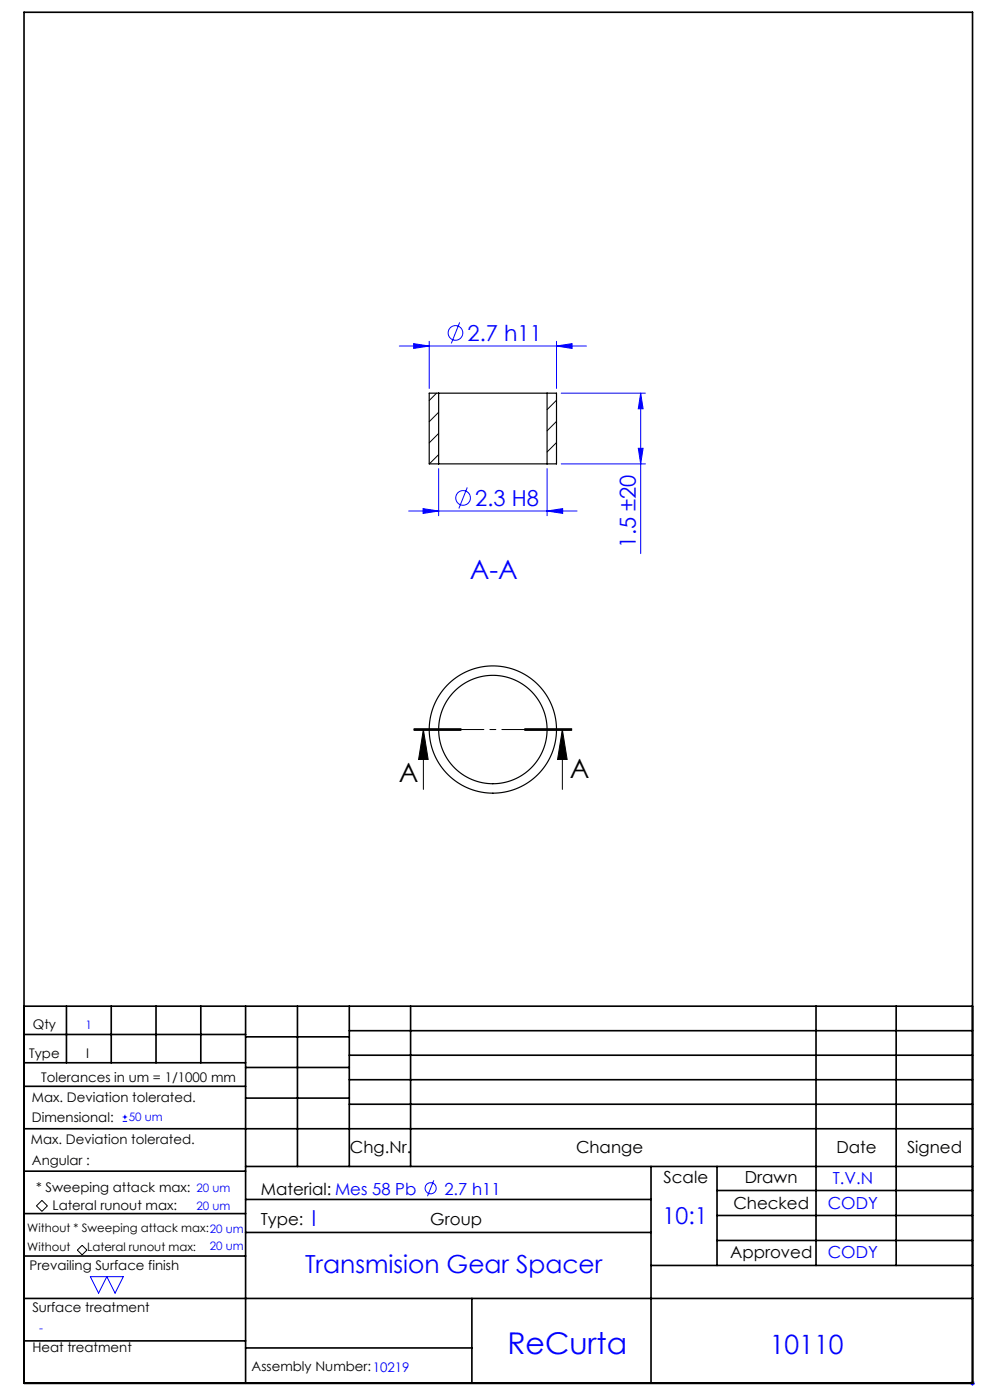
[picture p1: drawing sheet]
<svg xmlns="http://www.w3.org/2000/svg" width="210mm" height="297mm" viewBox="0 0 210 297" stroke-linecap="round" stroke-linejoin="round" font-family="sans-serif">
<g fill="none" stroke="#00f" stroke-width=".21">
<path d="M84.7 73.4h39.7M87.7 72.9l3.3 .5-3.3 .5zM91 72.4v10M97.5 68.4l-1.8 4.5M118 73.4l3.3-.5v1zM118 72.4v10M93 99.4v10M116 99.4v10M119 98.4h17.9M119 83.4h17.9M135.4 95.1h1l-.5 3.3zM135.9 83.4l.5 3.3h-1z"/>
<path d="M135.9 83.4v34M86.7 108.4h35.7M89.7 107.9l3.3 .5-3.3 .5zM99.1 103.4l-1.8 4.5M116 108.4l3.3-.5v1zM26 237.9h1M26 237h1M26.5 236.5v.9M92 250.4l-1.3 3.4M19.2 270.8h7l-1.8 3.5-1.7-3.5-1.8 3.5zM205.8 293.5h1M205.9 293.1l.7 .7"/>
<path d="M206.3 293v1M206.6 293.1l-.7 .7"/>
<circle cx="96.6" cy="70.6" r="1.56"/>
<circle cx="98.2" cy="105.6" r="1.56"/>
<circle cx="91.4" cy="252.1" r="1.18"/>
</g>
<path d="M87.8 154.9h10zM87.8 154.8h10M87.8 154.6h10M89.8 154.8l1 6.3h-2zM89.8 154.8v12.7M111.3 154.8h10M111.3 154.6h10M111.3 154.9h10M119.3 154.8l1 6.3h-2zM119.3 154.8v12.7M8.9 254.7l1.2 1.1-1.2 1.2-1.2-1.2zM16.4 265.2l1-1 1 1-1 1z" fill="none" stroke="#000" stroke-width=".21"/>
<path d="M121.3 154.8h-33.5" fill="none" stroke="#000" stroke-width=".21" stroke-dasharray="6.3 1.3 1.3 1.3" stroke-dashoffset="1.7"/>
<g fill="none" stroke="#000" stroke-width=".35">
<path d="M5.1 2.6h201.2v290.9h-201.2zM5.1 213.5h201.2M5.1 219.5h47M14.1 213.5v12M23.6 213.5v12M33.1 213.5v12M42.6 213.5v12M52.1 213.5v80M52.1 220h22M63.1 213.5v34M74.1 218.7h132.2M74.1 213.5v34"/>
<path d="M87.1 213.5v34M173.1 213.5v55M190.1 213.5v55M5.1 239.5h201.2M5.1 230.5h47M5.1 225.5h47M52.1 226.5h22M52.1 233h22M74.1 223.9h132.2M74.1 229.1h132.2M74.1 234.3h132.2M5.1 257.5h47"/>
<path d="M5.1 248.5h47M52.1 247.5h154.2M52.1 254.5h86M138.1 247.5v46M152.1 247.5v21M152.1 252.6h54.2M152.1 257.9h54.2M5.1 275.5h201.2M5.1 266.5h47M52.1 261.5h86M100.1 275.5v18M138.1 268.5h68.2"/>
<path d="M152.1 263.2h54.2M5.1 284.5h47M52.1 286h48"/>
</g>
<path d="M119.3 154.8l1 6.3h-2zM89.8 154.8l1 6.3h-2z" fill="#000"/>
<g fill="#00f">
<path d="M87.7 72.9l3.3 .5-3.3 .5zM118 73.4l3.3-.5v1zM89.7 107.9l3.3 .5-3.3 .5zM116 108.4l3.3-.5v1z"/>
<path d="M135.4 95.1h1l-.5 3.3zM135.9 83.4l.5 3.3h-1z"/>
</g>
<g fill="none" stroke="#000" stroke-width=".25">
<path d="M93 98.4h23M93 83.4h23M93 83.4h-2v15h2M93 83.4v15M116 83.4h2v15h-2M116 83.4v15"/>
<circle cx="104.5" cy="154.8" r="13.5"/>
<circle cx="104.5" cy="154.8" r="11.5"/>
</g>
<path d="M92.6 83.4l-1.6 1.6M93 87.5l-2 2M93 91.9l-2 2M93 96.4l-1.9 2M118 84.9l-2 2M118 89.4l-2 2M118 93.9l-2 2M118 98.4h.1" fill="none" stroke="#000" stroke-width=".21"/>
<text font-size="6.3" fill="#00f" x="107.6" y="287.3">ReCurta</text>
<g font-size="5.6" fill="#00f">
<text x="99.6" y="122.8">A-A</text>
<text x="163.3" y="287.2">10110</text>
</g>
<g font-size="5.6">
<text x="84.6" y="165.9">A</text>
<text x="120.9" y="164.9">A</text>
</g>
<text font-size="5.3" fill="#00f" x="64.7" y="270.1">Transmision Gear Spacer</text>
<text font-size="4.9" fill="#00f" x="140.6" y="259.7">10:1</text>
<g font-size="4.7" fill="#00f">
<text x="99.2" y="72.3">2.7 h11</text>
<text x="100.8" y="107.3">2.3 H8</text>
<text x="134.9" y="116.2" transform="rotate(-90 134.9 116.2)">1.5 ±20</text>
<text x="66.1" y="260">I</text>
</g>
<g font-size="3.5">
<text x="74.2" y="244.7">Chg.Nr.</text>
<text x="122.2" y="244.7">Change</text>
<text x="177.4" y="244.7">Date</text>
<text x="192.4" y="244.7">Signed</text>
<text x="140.8" y="250.9">Scale</text>
<text x="158" y="250.9">Drawn</text>
<text x="55.3" y="253.5">Material: Mes 58 Pb</text>
<text x="155.6" y="256.4">Checked</text>
<text x="55.3" y="259.8">Type:</text>
<text x="91.3" y="259.8">Group</text>
<text x="154.9" y="266.9">Approved</text>
</g>
<g font-size="3.5" fill="#00f">
<text x="176.6" y="251.1">T.V.N</text>
<text x="94.3" y="253.4">2.7 h11</text>
<text x="175.6" y="256.6">CODY</text>
<text x="175.6" y="267">CODY</text>
</g>
<g font-size="2.8">
<text x="7" y="218.4">Qty</text>
<text x="6.2" y="224.5">Type</text>
<text x="18.2" y="224.5">I</text>
<text x="6.8" y="233.7">Max. Deviation tolerated.</text>
<text x="8.8" y="229.4">Tolerances in um = 1/1000 mm</text>
<text x="6.8" y="238.1">Dimensional:</text>
<text x="6.6" y="242.8">Max. Deviation tolerated.</text>
<text x="6.8" y="247.1">Angular :</text>
<text x="7.6" y="252.9">* Sweeping attack max:</text>
<text x="11.2" y="256.7">Lateral runout max:</text>
<text x="6.3" y="269.5">Prevailing Surface finish</text>
<text x="6.9" y="278.3">Surface treatment</text>
<text x="6.9" y="286.7">Heat treatment</text>
<text x="53.4" y="290.9">Assembly Number:10219</text>
</g>
<g font-size="2.5" fill="#00f">
<text x="18.1" y="218.3">1</text>
<text x="27.3" y="237.9">50 um</text>
<text x="41.7" y="256.6">20 um</text>
<text x="41.7" y="252.9">20 um</text>
<text x="44.5" y="265.2">20 um</text>
<text x="8.3" y="282.6">-</text>
</g>
<g font-size="2.5">
<text x="5.8" y="261.4">Without * Sweeping attack max:20 um</text>
<text x="5.8" y="265.4">Without</text>
<text x="18.5" y="265.3">Lateral runout max:</text>
</g>
</svg>
